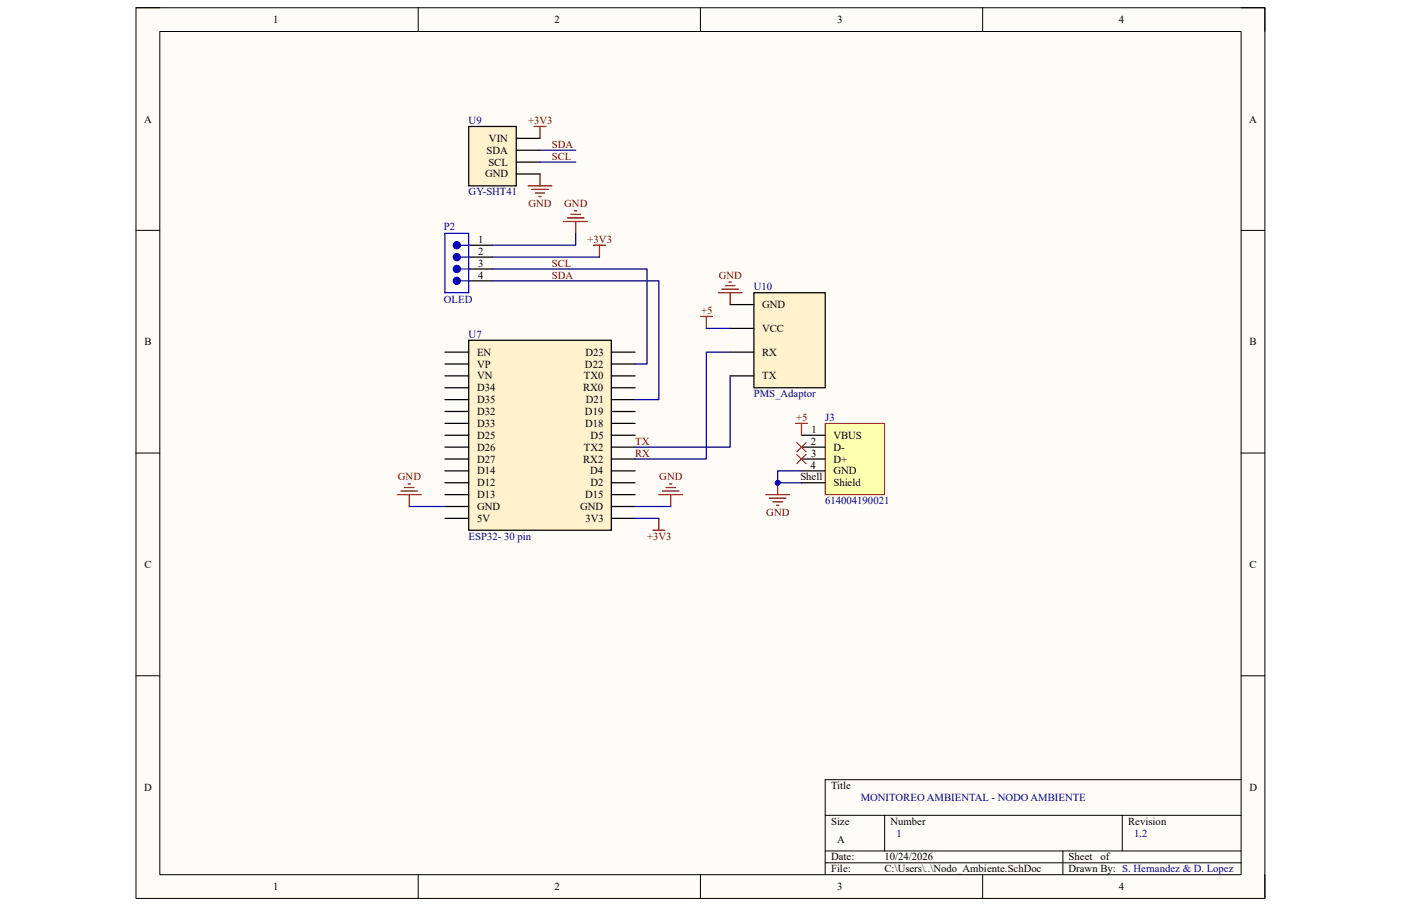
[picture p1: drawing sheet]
<svg xmlns="http://www.w3.org/2000/svg" width="432mm" height="279mm" viewBox="0 0 432 279" stroke-linecap="round" stroke-linejoin="round" font-family="sans-serif">
<path d="M41.9 2.4h347.9v274.7h-347.9z" fill-rule="evenodd" fill="#fffcf8"/>
<path d="M41.9 2.4h347.9v274.7h-347.9z" fill="none" stroke="#000" stroke-width=".31"/>
<path d="M49.3 9.7h333.2v260h-333.2z" fill-rule="evenodd" fill="#fffcf8"/>
<g fill="none" stroke="#000" stroke-width=".31">
<path d="M41.9 2.4h7.3M49.3 9.7h333.2v260h-333.2zM128.9 2.4v7.3M215.9 2.4v7.3M302.9 2.4v7.3M382.5 2.4h7.3v7.3M41.9 71h7.3M382.5 71.1h7.3M41.9 139.7h7.3M382.5 139.7h7.3M41.9 208.4h7.3M382.5 208.4h7.3"/>
<path d="M254.3 251.4h128.2M272.6 251.4v11M345.9 251.4v11M382.5 240.5h-128.2v29.2M128.9 269.7v7.4M215.9 269.7v7.4M254.3 262.4h128.2M254.3 266.1h128.2M302.9 269.7v7.4M327.6 262.4v7.3M389.8 269.7v7.4"/>
</g>
<path d="M144.5 104.9h43.9v58.6h-43.9z" fill-rule="evenodd" fill="#fff2cc"/>
<g fill="none" stroke="#000" stroke-width=".38">
<path d="M137.1 108.6h7.4M137.1 112.3h7.4M137.1 115.9h7.4M137.1 119.6h7.4M144.5 104.9h43.9v58.6h-43.9zM188.4 108.6h7.3M188.4 112.3h7.3M188.4 115.9h7.3M188.4 119.6h7.3M137.1 123.2h7.4M137.1 126.9h7.4M137.1 130.6h7.4"/>
<path d="M137.1 134.2h7.4M137.1 137.9h7.4M188.4 123.2h7.3M188.4 126.9h7.3M188.4 134.2h7.3M188.4 137.9h7.3M188.4 130.6h7.3M137.1 141.6h7.4M137.1 148.9h7.4M137.1 152.5h7.4M137.1 145.2h7.4M137.1 156.2h7.4"/>
<path d="M137.1 159.9h7.4M188.4 141.6h7.3M188.4 148.9h7.3M188.4 152.5h7.3M188.4 145.2h7.3M188.4 156.2h7.3M188.4 159.9h7.3"/>
</g>
<path d="M122.5 152.5h7.3M123.6 151.4h5.1M124.7 150.3h2.9M125.8 149.2h.7M126.1 152.5v3.7M203.1 159.9v3.6M201.2 163.5h3.7" fill="none" stroke="#800000" stroke-width=".38"/>
<path d="M144.5 39h14.6v18.3h-14.6z" fill-rule="evenodd" fill="#fff2cc"/>
<path d="M144.5 39h14.6v18.3h-14.6zM159.1 42.7h7.3M159.1 53.7h7.3M159.1 50h7.3M159.1 46.3h7.3" fill="none" stroke="#000" stroke-width=".38"/>
<path d="M164.6 39h3.7M166.4 39v3.7M162.8 57.3h7.3M163.9 58.4h5.1M165 59.5h2.9M166.4 53.7v3.6M166.1 60.6h.7" fill="none" stroke="#800000" stroke-width=".38"/>
<path d="M232.4 90.3h21.9v29.3h-21.9z" fill-rule="evenodd" fill="#fff2cc"/>
<path d="M144.5 75.6h7.3M144.5 79.3h7.3M144.5 83h7.3M144.5 86.6h7.3M225 93.9h7.4M232.4 90.3h21.9v29.3h-21.9zM225 115.9h7.4M225 108.6h7.4M225 101.3h7.4" fill="none" stroke="#000" stroke-width=".38"/>
<path d="M215.9 97.6h3.6M217.7 97.6v3.7M221.4 90.3h7.3M222.5 89.2h5.1M223.6 88.1h2.9M224.7 87h.7M225 90.3v3.6" fill="none" stroke="#800000" stroke-width=".38"/>
<path d="M141.9 75.6h2.6" fill="none" stroke="#00f" stroke-width=".38"/>
<circle cx="140.8" cy="75.6" r="1.1" fill="#00f"/>
<g fill="none" stroke="#00f" stroke-width=".38">
<path d="M137.1 72h7.4v18.3h-7.4zM141.9 79.3h2.6"/>
<circle cx="140.8" cy="75.6" r="1.1"/>
</g>
<circle cx="140.8" cy="79.3" r="1.1" fill="#00f"/>
<g fill="none" stroke="#00f" stroke-width=".38">
<path d="M141.9 83h2.6M141.9 86.6h2.6"/>
<circle cx="140.8" cy="79.3" r="1.1"/>
</g>
<circle cx="140.8" cy="82.9" r="1.1" fill="#00f"/>
<circle cx="140.8" cy="82.9" r="1.1" fill="none" stroke="#00f" stroke-width=".38"/>
<circle cx="140.8" cy="86.6" r="1.1" fill="#00f"/>
<circle cx="140.8" cy="86.6" r="1.1" fill="none" stroke="#00f" stroke-width=".38"/>
<path d="M254.3 130.6h18.3v21.9h-18.3z" fill-rule="evenodd" fill="#ffffb0"/>
<path d="M254.3 130.6h18.3v21.9h-18.3z" fill="none" stroke="#800000" stroke-width=".31"/>
<path d="M247 134.2h7.3M247 137.9h7.3M247 141.6h7.3M247 145.2h7.3M247 148.9h7.3" fill="none" stroke="#000" stroke-width=".38"/>
<path d="M245.5 136.4l3 3M248.5 136.4l-3 3M245.5 140.1l3 2.9M248.5 140.1l-3 2.9" fill="none" stroke="#f00" stroke-width=".31"/>
<path d="M236 152.5h7.4M237.1 153.6h5.2M238.2 154.7h3M239.3 155.8h.8M239.7 148.9v3.6" fill="none" stroke="#800000" stroke-width=".38"/>
<circle cx="239.7" cy="148.9" r=".73" fill="#000080"/>
<circle cx="239.7" cy="148.9" r=".73" fill="none" stroke="#000080" stroke-width=".31"/>
<path d="M173.8 68.3h7.3M174.9 67.2h5.1M176 66.1h2.9M177.1 65h.7M177.4 68.3v3.7M182.9 75.6h3.7M184.8 75.6v3.7M245.2 130.6h3.6M247 130.6v3.6" fill="none" stroke="#800000" stroke-width=".38"/>
<path d="M166.4 46.3h11M166.4 50h11M177.4 72v3.6h-25.6M151.8 83h47.6v29.3h-3.7M217.7 101.3h7.3M225 115.9v22h-29.3M225 108.6h-7.3v33h-22M126.1 156.2h11M195.7 159.9h7.4M247 145.2h-7.3v3.7h7.3" fill="none" stroke="#000080" stroke-width=".38"/>
<circle cx="239.7" cy="148.9" r=".73" fill="#000080"/>
<circle cx="239.7" cy="148.9" r=".73" fill="none" stroke="#000080" stroke-width=".31"/>
<path d="M151.8 79.3h33M151.8 86.6h51.3v36.6h-7.4M195.7 156.2h11" fill="none" stroke="#000080" stroke-width=".38"/>
<path d="M203.1 152.5h7.3M204.2 151.4h5.1M205.3 150.3h2.9M206.4 149.2h.7M206.7 152.5v3.7" fill="none" stroke="#800000" stroke-width=".38"/>
<g font-size="3.3">
<text x="84.2" y="7.2">1</text>
<text x="170.9" y="7.2">2</text>
<text x="258" y="7.2">3</text>
<text x="344.8" y="7.2">4</text>
<text x="44.4" y="37.8">A</text>
<text x="385" y="37.8">A</text>
<text x="149.9" y="47.4">SDA</text>
<text x="150.7" y="43.8">VIN</text>
<text x="150.5" y="51.1">SCL</text>
<text x="149.5" y="54.7">GND</text>
<text x="147.4" y="74.9">1</text>
<text x="147.4" y="78.6">2</text>
<text x="147.4" y="82.2">3</text>
<text x="147.4" y="85.9">4</text>
<text x="234.9" y="95">GND</text>
<text x="44.6" y="106.5">B</text>
<text x="234.9" y="102.4">VCC</text>
<text x="385.1" y="106.5">B</text>
<text x="147" y="109.7">EN</text>
<text x="147" y="113.4">VP</text>
<text x="180.3" y="113.4">D22</text>
<text x="180.4" y="109.7">D23</text>
<text x="234.9" y="109.7">RX</text>
<text x="147" y="117">VN</text>
<text x="179.9" y="117">TX0</text>
<text x="234.9" y="117">TX</text>
<text x="147" y="120.7">D34</text>
<text x="147" y="124.3">D35</text>
<text x="179.7" y="120.7">RX0</text>
<text x="180.6" y="124.3">D21</text>
<text x="147" y="128">D32</text>
<text x="147" y="131.7">D33</text>
<text x="180.3" y="128">D19</text>
<text x="180.3" y="131.7">D18</text>
<text x="147" y="135.3">D25</text>
<text x="182" y="135.3">D5</text>
<text x="249.9" y="137.2">2</text>
<text x="250.1" y="133.5">1</text>
<text x="256.9" y="135.3">VBUS</text>
<text x="147" y="139">D26</text>
<text x="147" y="142.7">D27</text>
<text x="179.7" y="142.7">RX2</text>
<text x="179.9" y="139">TX2</text>
<text x="250" y="140.8">3</text>
<text x="256.9" y="139">D-</text>
<text x="256.9" y="142.7">D+</text>
<text x="147" y="150">D12</text>
<text x="147" y="146.3">D14</text>
<text x="181.9" y="146.3">D4</text>
<text x="181.9" y="150">D2</text>
<text x="246.7" y="148.2">Shell</text>
<text x="249.9" y="144.5">4</text>
<text x="256.9" y="146.3">GND</text>
<text x="256.9" y="150">Shield</text>
<text x="147" y="153.6">D13</text>
<text x="180.4" y="153.6">D15</text>
<text x="147" y="157.3">GND</text>
<text x="147" y="161">5V</text>
<text x="178.8" y="157.3">GND</text>
<text x="180.4" y="161">3V3</text>
<text x="44.5" y="175.2">C</text>
<text x="385.1" y="175.2">C</text>
<text x="44.4" y="243.8">D</text>
<text x="256.2" y="243.4">Title</text>
<text x="385.1" y="243.8">D</text>
<text x="256.2" y="254.3">Size</text>
<text x="274.5" y="254.3">Number</text>
<text x="347.7" y="254.3">Revision</text>
<text x="258" y="259.8">A</text>
<text x="256.2" y="265.3">Date:</text>
<text x="256.2" y="269">File:</text>
<text x="272.6" y="269">C:\Users\..\Nodo_Ambiente.SchDoc</text>
<text x="272.6" y="265.3">10/24/2026</text>
<text x="329.3" y="269">Drawn By: S. Hernandez &amp; D. Lopez</text>
<text x="329.4" y="265.3">Sheet</text>
<text x="339.2" y="265.3">of</text>
<text x="84.2" y="274.5">1</text>
<text x="170.9" y="274.5">2</text>
<text x="258" y="274.5">3</text>
<text x="344.8" y="274.5">4</text>
</g>
<g font-size="3.3" fill="#000080">
<text x="144.4" y="38.3">U9</text>
<text x="144.4" y="60.2">GY-SHT41</text>
<text x="136.8" y="70.9">P2</text>
<text x="232.4" y="89.5">U10</text>
<text x="136.8" y="93.6">OLED</text>
<text x="144.4" y="104.2">U7</text>
<text x="232.4" y="122.5">PMS_Adaptor</text>
<text x="254.3" y="129.8">J3</text>
<text x="254.3" y="155.5">614004190021</text>
<text x="144.4" y="166.5">ESP32- 30 pin</text>
<text x="265.3" y="247">MONITOREO AMBIENTAL - NODO AMBIENTE</text>
<text x="276.3" y="258">1</text>
<text x="349.5" y="258">1.2</text>
</g>
<g font-size="3.3" fill="#800000">
<text x="162.8" y="38.3">+3V3</text>
<text x="170.1" y="45.6">SDA</text>
<text x="170.1" y="49.3">SCL</text>
<text x="162.9" y="63.9">GND</text>
<text x="173.9" y="63.9">GND</text>
<text x="181.1" y="74.9">+3V3</text>
<text x="170.1" y="82.2">SCL</text>
<text x="170.1" y="85.9">SDA</text>
<text x="221.5" y="85.9">GND</text>
<text x="216.1" y="96.9">+5</text>
<text x="245.4" y="129.8">+5</text>
<text x="195.7" y="137.2">TX</text>
<text x="195.7" y="140.8">RX</text>
<text x="122.6" y="148.2">GND</text>
<text x="203.2" y="148.2">GND</text>
<text x="236.2" y="159.1">GND</text>
<text x="199.4" y="166.5">+3V3</text>
</g>
</svg>
